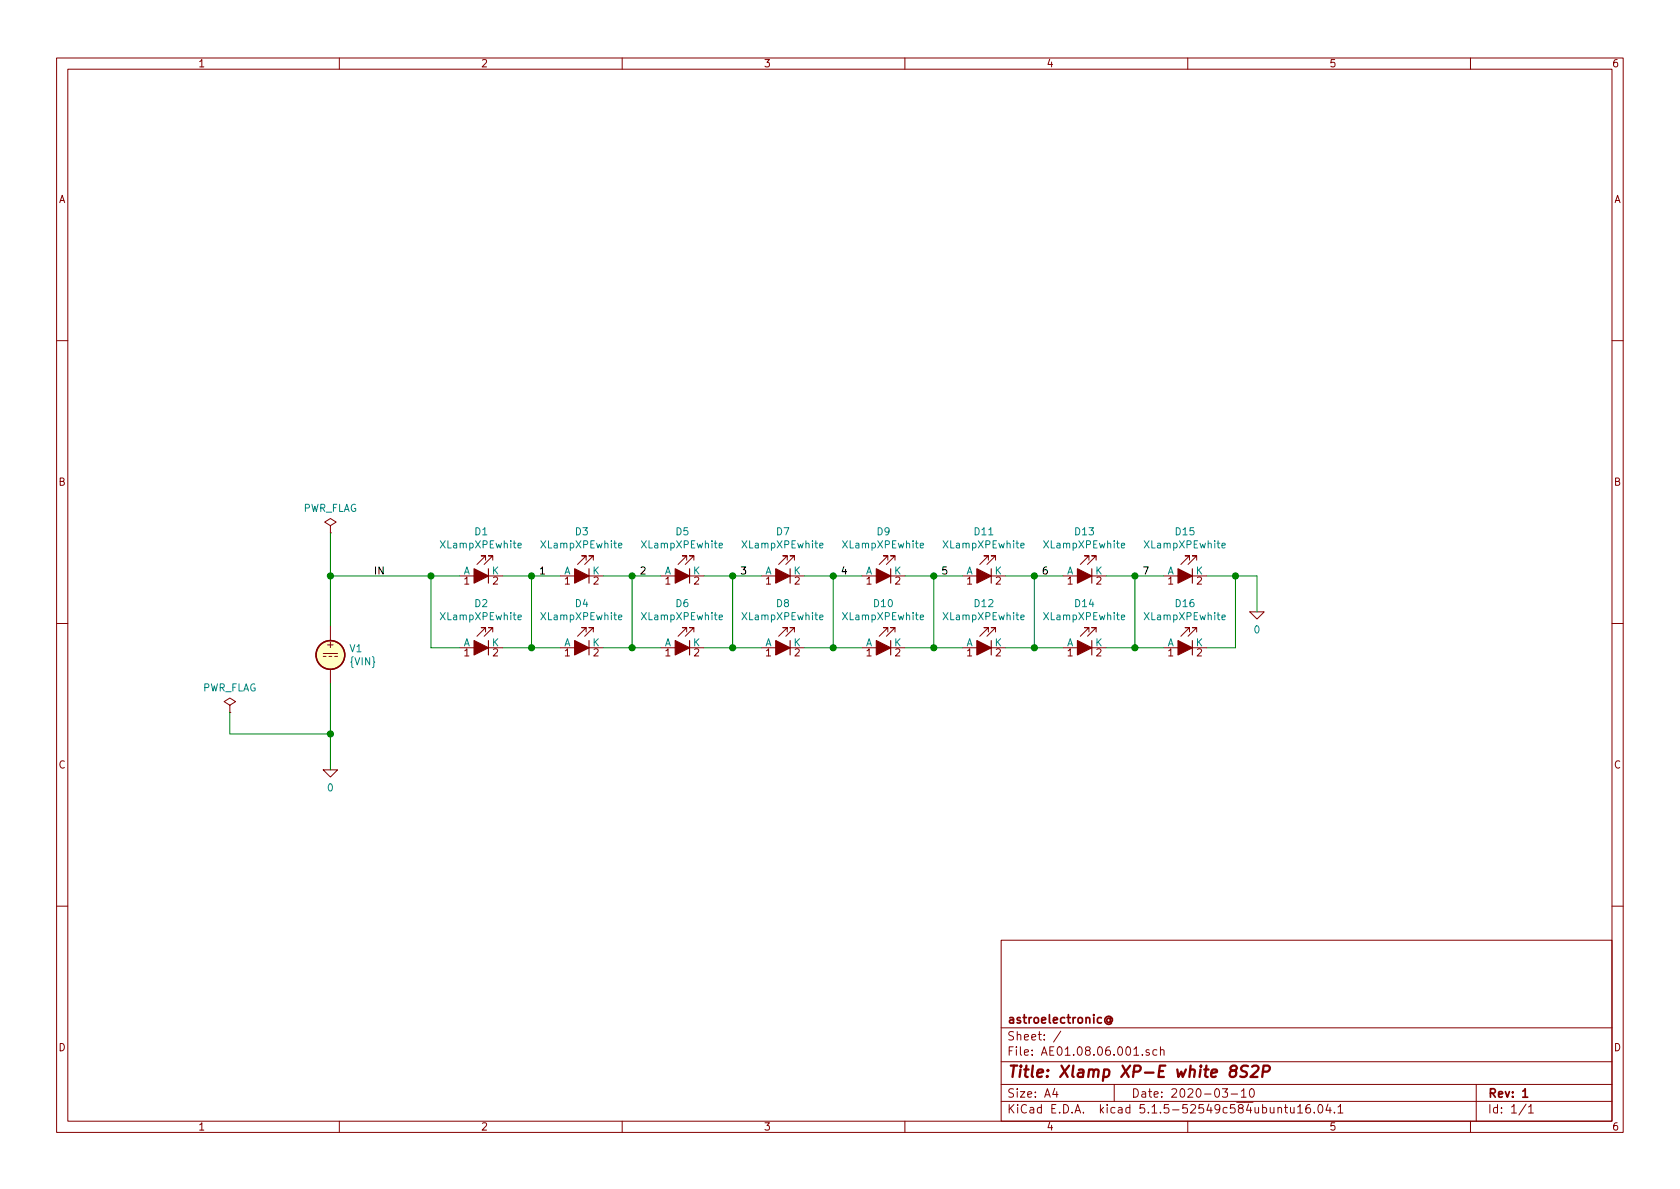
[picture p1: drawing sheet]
EESchema Schematic File Version 4
EELAYER 30 0
EELAYER END
$Descr A4 11693 8268
encoding utf-8
Sheet 1 1
Title "Xlamp XP-E white 8S2P"
Date "2020-03-10"
Rev "1"
Comp "astroelectronic@"
Comment1 ""
Comment2 ""
Comment3 ""
Comment4 ""
$EndDescr
$Comp
L power:PWR_FLAG #FLG02
U 1 1
P 2300 3700
F 0 "#FLG02" H 2300 3775 50  0001 C CNN
F 1 "PWR_FLAG" H 2300 3873 50  0000 C CNN
F 2 "" H 2300 3700 50  0001 C CNN
F 3 "~" H 2300 3700 50  0001 C CNN
	1    2300 3700
	1    0    0    -1  
$EndComp
$Comp
L power:PWR_FLAG #FLG01
U 1 1
P 1600 4950
F 0 "#FLG01" H 1600 5025 50  0001 C CNN
F 1 "PWR_FLAG" H 1600 5123 50  0000 C CNN
F 2 "" H 1600 4950 50  0001 C CNN
F 3 "~" H 1600 4950 50  0001 C CNN
	1    1600 4950
	1    0    0    -1  
$EndComp
Wire Wire Line
	1600 5100 1600 4950
Wire Wire Line
	2300 5100 1600 5100
$Comp
L pspice:0 #GND01
U 1 1
P 2300 5350
F 0 "#GND01" H 2300 5250 50  0001 C CNN
F 1 "0" H 2300 5227 50  0000 C CNN
F 2 "" H 2300 5350 50  0001 C CNN
F 3 "~" H 2300 5350 50  0001 C CNN
	1    2300 5350
	1    0    0    -1  
$EndComp
$Comp
L Simulation_SPICE:VDC V1
U 1 1
P 2300 4550
F 0 "V1" H 2430 4596 50  0000 L CNN
F 1 "{VIN}" H 2430 4505 50  0000 L CNN
F 2 "" H 2300 4550 50  0001 C CNN
F 3 "~" H 2300 4550 50  0001 C CNN
F 4 "Y" H 2300 4550 50  0001 L CNN "Spice_Netlist_Enabled"
F 5 "V" H 2300 4550 50  0001 L CNN "Spice_Primitive"
	1    2300 4550
	1    0    0    -1  
$EndComp
Text Label 2600 4000 0    50   ~ 0
IN
Wire Wire Line
	2300 4750 2300 5100
Connection ~ 2300 5100
Wire Wire Line
	2300 5100 2300 5350
Wire Wire Line
	2300 3700 2300 4000
Wire Wire Line
	3200 4000 3000 4000
$Comp
L AE01.17.06.000:XLampXPEwhite D1
U 1 1
P 3350 4000
F 0 "D1" V 3655 4000 50  0000 C CNN
F 1 "XLampXPEwhite" V 3564 4000 50  0000 C CNN
F 2 "" H 3550 3850 50  0001 L BNN
F 3 "DS" H 3550 3750 50  0001 L BNN
F 4 "D" H 3350 4000 50  0001 C CNN "Spice_Primitive"
F 5 "XLampXPEwhite" H 3350 4000 50  0001 C CNN "Spice_Model"
F 6 "Y" H 3350 4000 50  0001 C CNN "Spice_Netlist_Enabled"
F 7 "models/XPE_SPICE.lib" H 3350 4000 50  0001 C CNN "Spice_Lib_File"
	1    3350 4000
	0    -1   -1   0   
$EndComp
$Comp
L AE01.17.06.000:XLampXPEwhite D3
U 1 1
P 4050 4000
F 0 "D3" V 4355 4000 50  0000 C CNN
F 1 "XLampXPEwhite" V 4264 4000 50  0000 C CNN
F 2 "" H 4250 3850 50  0001 L BNN
F 3 "DS" H 4250 3750 50  0001 L BNN
F 4 "D" H 4050 4000 50  0001 C CNN "Spice_Primitive"
F 5 "XLampXPEwhite" H 4050 4000 50  0001 C CNN "Spice_Model"
F 6 "Y" H 4050 4000 50  0001 C CNN "Spice_Netlist_Enabled"
F 7 "models/XPE_SPICE.lib" H 4050 4000 50  0001 C CNN "Spice_Lib_File"
	1    4050 4000
	0    -1   -1   0   
$EndComp
Wire Wire Line
	4200 4000 4400 4000
$Comp
L AE01.17.06.000:XLampXPEwhite D5
U 1 1
P 4750 4000
F 0 "D5" V 5055 4000 50  0000 C CNN
F 1 "XLampXPEwhite" V 4964 4000 50  0000 C CNN
F 2 "" H 4950 3850 50  0001 L BNN
F 3 "DS" H 4950 3750 50  0001 L BNN
F 4 "D" H 4750 4000 50  0001 C CNN "Spice_Primitive"
F 5 "XLampXPEwhite" H 4750 4000 50  0001 C CNN "Spice_Model"
F 6 "Y" H 4750 4000 50  0001 C CNN "Spice_Netlist_Enabled"
F 7 "models/XPE_SPICE.lib" H 4750 4000 50  0001 C CNN "Spice_Lib_File"
	1    4750 4000
	0    -1   -1   0   
$EndComp
Wire Wire Line
	4900 4000 5100 4000
$Comp
L AE01.17.06.000:XLampXPEwhite D7
U 1 1
P 5450 4000
F 0 "D7" V 5755 4000 50  0000 C CNN
F 1 "XLampXPEwhite" V 5664 4000 50  0000 C CNN
F 2 "" H 5650 3850 50  0001 L BNN
F 3 "DS" H 5650 3750 50  0001 L BNN
F 4 "D" H 5450 4000 50  0001 C CNN "Spice_Primitive"
F 5 "XLampXPEwhite" H 5450 4000 50  0001 C CNN "Spice_Model"
F 6 "Y" H 5450 4000 50  0001 C CNN "Spice_Netlist_Enabled"
F 7 "models/XPE_SPICE.lib" H 5450 4000 50  0001 C CNN "Spice_Lib_File"
	1    5450 4000
	0    -1   -1   0   
$EndComp
Wire Wire Line
	3500 4000 3700 4000
Wire Wire Line
	8750 4000 8600 4000
Wire Wire Line
	5600 4000 5800 4000
$Comp
L AE01.17.06.000:XLampXPEwhite D9
U 1 1
P 6150 4000
F 0 "D9" V 6455 4000 50  0000 C CNN
F 1 "XLampXPEwhite" V 6364 4000 50  0000 C CNN
F 2 "" H 6350 3850 50  0001 L BNN
F 3 "DS" H 6350 3750 50  0001 L BNN
F 4 "D" H 6150 4000 50  0001 C CNN "Spice_Primitive"
F 5 "XLampXPEwhite" H 6150 4000 50  0001 C CNN "Spice_Model"
F 6 "Y" H 6150 4000 50  0001 C CNN "Spice_Netlist_Enabled"
F 7 "models/XPE_SPICE.lib" H 6150 4000 50  0001 C CNN "Spice_Lib_File"
	1    6150 4000
	0    -1   -1   0   
$EndComp
Wire Wire Line
	6300 4000 6500 4000
$Comp
L AE01.17.06.000:XLampXPEwhite D11
U 1 1
P 6850 4000
F 0 "D11" V 7155 4000 50  0000 C CNN
F 1 "XLampXPEwhite" V 7064 4000 50  0000 C CNN
F 2 "" H 7050 3850 50  0001 L BNN
F 3 "DS" H 7050 3750 50  0001 L BNN
F 4 "D" H 6850 4000 50  0001 C CNN "Spice_Primitive"
F 5 "XLampXPEwhite" H 6850 4000 50  0001 C CNN "Spice_Model"
F 6 "Y" H 6850 4000 50  0001 C CNN "Spice_Netlist_Enabled"
F 7 "models/XPE_SPICE.lib" H 6850 4000 50  0001 C CNN "Spice_Lib_File"
	1    6850 4000
	0    -1   -1   0   
$EndComp
$Comp
L AE01.17.06.000:XLampXPEwhite D15
U 1 1
P 8250 4000
F 0 "D15" V 8555 4000 50  0000 C CNN
F 1 "XLampXPEwhite" V 8464 4000 50  0000 C CNN
F 2 "" H 8450 3850 50  0001 L BNN
F 3 "DS" H 8450 3750 50  0001 L BNN
F 4 "D" H 8250 4000 50  0001 C CNN "Spice_Primitive"
F 5 "XLampXPEwhite" H 8250 4000 50  0001 C CNN "Spice_Model"
F 6 "Y" H 8250 4000 50  0001 C CNN "Spice_Netlist_Enabled"
F 7 "models/XPE_SPICE.lib" H 8250 4000 50  0001 C CNN "Spice_Lib_File"
	1    8250 4000
	0    -1   -1   0   
$EndComp
Wire Wire Line
	7700 4000 7900 4000
$Comp
L AE01.17.06.000:XLampXPEwhite D13
U 1 1
P 7550 4000
F 0 "D13" V 7855 4000 50  0000 C CNN
F 1 "XLampXPEwhite" V 7764 4000 50  0000 C CNN
F 2 "" H 7750 3850 50  0001 L BNN
F 3 "DS" H 7750 3750 50  0001 L BNN
F 4 "D" H 7550 4000 50  0001 C CNN "Spice_Primitive"
F 5 "XLampXPEwhite" H 7550 4000 50  0001 C CNN "Spice_Model"
F 6 "Y" H 7550 4000 50  0001 C CNN "Spice_Netlist_Enabled"
F 7 "models/XPE_SPICE.lib" H 7550 4000 50  0001 C CNN "Spice_Lib_File"
	1    7550 4000
	0    -1   -1   0   
$EndComp
Wire Wire Line
	7000 4000 7200 4000
$Comp
L AE01.17.06.000:XLampXPEwhite D2
U 1 1
P 3350 4500
F 0 "D2" V 3655 4500 50  0000 C CNN
F 1 "XLampXPEwhite" V 3564 4500 50  0000 C CNN
F 2 "" H 3550 4350 50  0001 L BNN
F 3 "DS" H 3550 4250 50  0001 L BNN
F 4 "D" H 3350 4500 50  0001 C CNN "Spice_Primitive"
F 5 "XLampXPEwhite" H 3350 4500 50  0001 C CNN "Spice_Model"
F 6 "Y" H 3350 4500 50  0001 C CNN "Spice_Netlist_Enabled"
F 7 "models/XPE_SPICE.lib" H 3350 4500 50  0001 C CNN "Spice_Lib_File"
	1    3350 4500
	0    -1   -1   0   
$EndComp
$Comp
L AE01.17.06.000:XLampXPEwhite D4
U 1 1
P 4050 4500
F 0 "D4" V 4355 4500 50  0000 C CNN
F 1 "XLampXPEwhite" V 4264 4500 50  0000 C CNN
F 2 "" H 4250 4350 50  0001 L BNN
F 3 "DS" H 4250 4250 50  0001 L BNN
F 4 "D" H 4050 4500 50  0001 C CNN "Spice_Primitive"
F 5 "XLampXPEwhite" H 4050 4500 50  0001 C CNN "Spice_Model"
F 6 "Y" H 4050 4500 50  0001 C CNN "Spice_Netlist_Enabled"
F 7 "models/XPE_SPICE.lib" H 4050 4500 50  0001 C CNN "Spice_Lib_File"
	1    4050 4500
	0    -1   -1   0   
$EndComp
Wire Wire Line
	4200 4500 4400 4500
$Comp
L AE01.17.06.000:XLampXPEwhite D6
U 1 1
P 4750 4500
F 0 "D6" V 5055 4500 50  0000 C CNN
F 1 "XLampXPEwhite" V 4964 4500 50  0000 C CNN
F 2 "" H 4950 4350 50  0001 L BNN
F 3 "DS" H 4950 4250 50  0001 L BNN
F 4 "D" H 4750 4500 50  0001 C CNN "Spice_Primitive"
F 5 "XLampXPEwhite" H 4750 4500 50  0001 C CNN "Spice_Model"
F 6 "Y" H 4750 4500 50  0001 C CNN "Spice_Netlist_Enabled"
F 7 "models/XPE_SPICE.lib" H 4750 4500 50  0001 C CNN "Spice_Lib_File"
	1    4750 4500
	0    -1   -1   0   
$EndComp
Wire Wire Line
	4900 4500 5100 4500
$Comp
L AE01.17.06.000:XLampXPEwhite D8
U 1 1
P 5450 4500
F 0 "D8" V 5755 4500 50  0000 C CNN
F 1 "XLampXPEwhite" V 5664 4500 50  0000 C CNN
F 2 "" H 5650 4350 50  0001 L BNN
F 3 "DS" H 5650 4250 50  0001 L BNN
F 4 "D" H 5450 4500 50  0001 C CNN "Spice_Primitive"
F 5 "XLampXPEwhite" H 5450 4500 50  0001 C CNN "Spice_Model"
F 6 "Y" H 5450 4500 50  0001 C CNN "Spice_Netlist_Enabled"
F 7 "models/XPE_SPICE.lib" H 5450 4500 50  0001 C CNN "Spice_Lib_File"
	1    5450 4500
	0    -1   -1   0   
$EndComp
Wire Wire Line
	3500 4500 3700 4500
Wire Wire Line
	5600 4500 5800 4500
$Comp
L AE01.17.06.000:XLampXPEwhite D10
U 1 1
P 6150 4500
F 0 "D10" V 6455 4500 50  0000 C CNN
F 1 "XLampXPEwhite" V 6364 4500 50  0000 C CNN
F 2 "" H 6350 4350 50  0001 L BNN
F 3 "DS" H 6350 4250 50  0001 L BNN
F 4 "D" H 6150 4500 50  0001 C CNN "Spice_Primitive"
F 5 "XLampXPEwhite" H 6150 4500 50  0001 C CNN "Spice_Model"
F 6 "Y" H 6150 4500 50  0001 C CNN "Spice_Netlist_Enabled"
F 7 "models/XPE_SPICE.lib" H 6150 4500 50  0001 C CNN "Spice_Lib_File"
	1    6150 4500
	0    -1   -1   0   
$EndComp
Wire Wire Line
	6300 4500 6500 4500
$Comp
L AE01.17.06.000:XLampXPEwhite D12
U 1 1
P 6850 4500
F 0 "D12" V 7155 4500 50  0000 C CNN
F 1 "XLampXPEwhite" V 7064 4500 50  0000 C CNN
F 2 "" H 7050 4350 50  0001 L BNN
F 3 "DS" H 7050 4250 50  0001 L BNN
F 4 "D" H 6850 4500 50  0001 C CNN "Spice_Primitive"
F 5 "XLampXPEwhite" H 6850 4500 50  0001 C CNN "Spice_Model"
F 6 "Y" H 6850 4500 50  0001 C CNN "Spice_Netlist_Enabled"
F 7 "models/XPE_SPICE.lib" H 6850 4500 50  0001 C CNN "Spice_Lib_File"
	1    6850 4500
	0    -1   -1   0   
$EndComp
$Comp
L AE01.17.06.000:XLampXPEwhite D16
U 1 1
P 8250 4500
F 0 "D16" V 8555 4500 50  0000 C CNN
F 1 "XLampXPEwhite" V 8464 4500 50  0000 C CNN
F 2 "" H 8450 4350 50  0001 L BNN
F 3 "DS" H 8450 4250 50  0001 L BNN
F 4 "D" H 8250 4500 50  0001 C CNN "Spice_Primitive"
F 5 "XLampXPEwhite" H 8250 4500 50  0001 C CNN "Spice_Model"
F 6 "Y" H 8250 4500 50  0001 C CNN "Spice_Netlist_Enabled"
F 7 "models/XPE_SPICE.lib" H 8250 4500 50  0001 C CNN "Spice_Lib_File"
	1    8250 4500
	0    -1   -1   0   
$EndComp
Wire Wire Line
	7700 4500 7900 4500
$Comp
L AE01.17.06.000:XLampXPEwhite D14
U 1 1
P 7550 4500
F 0 "D14" V 7855 4500 50  0000 C CNN
F 1 "XLampXPEwhite" V 7764 4500 50  0000 C CNN
F 2 "" H 7750 4350 50  0001 L BNN
F 3 "DS" H 7750 4250 50  0001 L BNN
F 4 "D" H 7550 4500 50  0001 C CNN "Spice_Primitive"
F 5 "XLampXPEwhite" H 7550 4500 50  0001 C CNN "Spice_Model"
F 6 "Y" H 7550 4500 50  0001 C CNN "Spice_Netlist_Enabled"
F 7 "models/XPE_SPICE.lib" H 7550 4500 50  0001 C CNN "Spice_Lib_File"
	1    7550 4500
	0    -1   -1   0   
$EndComp
Wire Wire Line
	7000 4500 7200 4500
Wire Wire Line
	3200 4500 3000 4500
Wire Wire Line
	3000 4500 3000 4000
Connection ~ 3000 4000
Wire Wire Line
	3000 4000 2300 4000
Wire Wire Line
	8400 4500 8600 4500
Wire Wire Line
	8600 4500 8600 4000
Connection ~ 8600 4000
Wire Wire Line
	8600 4000 8400 4000
Wire Wire Line
	3700 4500 3700 4000
Connection ~ 3700 4500
Wire Wire Line
	3700 4500 3900 4500
Connection ~ 3700 4000
Wire Wire Line
	3700 4000 3900 4000
Wire Wire Line
	4400 4500 4400 4000
Connection ~ 4400 4500
Wire Wire Line
	4400 4500 4600 4500
Connection ~ 4400 4000
Wire Wire Line
	4400 4000 4600 4000
Wire Wire Line
	5100 4500 5100 4000
Connection ~ 5100 4500
Wire Wire Line
	5100 4500 5300 4500
Connection ~ 5100 4000
Wire Wire Line
	5100 4000 5300 4000
Wire Wire Line
	5800 4500 5800 4000
Connection ~ 5800 4500
Wire Wire Line
	5800 4500 6000 4500
Connection ~ 5800 4000
Wire Wire Line
	5800 4000 6000 4000
Wire Wire Line
	6500 4500 6500 4000
Connection ~ 6500 4500
Wire Wire Line
	6500 4500 6700 4500
Connection ~ 6500 4000
Wire Wire Line
	6500 4000 6700 4000
Wire Wire Line
	7200 4500 7200 4000
Connection ~ 7200 4500
Wire Wire Line
	7200 4500 7400 4500
Connection ~ 7200 4000
Wire Wire Line
	7200 4000 7400 4000
Wire Wire Line
	7900 4500 7900 4000
Connection ~ 7900 4500
Wire Wire Line
	7900 4500 8100 4500
Connection ~ 7900 4000
Wire Wire Line
	7900 4000 8100 4000
Text Label 3750 4000 0    50   ~ 0
1
Text Label 4450 4000 0    50   ~ 0
2
Text Label 5150 4000 0    50   ~ 0
3
Text Label 5850 4000 0    50   ~ 0
4
Text Label 6550 4000 0    50   ~ 0
5
Text Label 7250 4000 0    50   ~ 0
6
Text Label 7950 4000 0    50   ~ 0
7
Connection ~ 2300 4000
Wire Wire Line
	2300 4000 2300 4350
$Comp
L pspice:0 #GND02
U 1 1
P 8750 4250
F 0 "#GND02" H 8750 4150 50  0001 C CNN
F 1 "0" H 8750 4127 50  0000 C CNN
F 2 "" H 8750 4250 50  0001 C CNN
F 3 "~" H 8750 4250 50  0001 C CNN
	1    8750 4250
	1    0    0    -1  
$EndComp
Wire Wire Line
	8750 4000 8750 4250
$EndSCHEMATC
